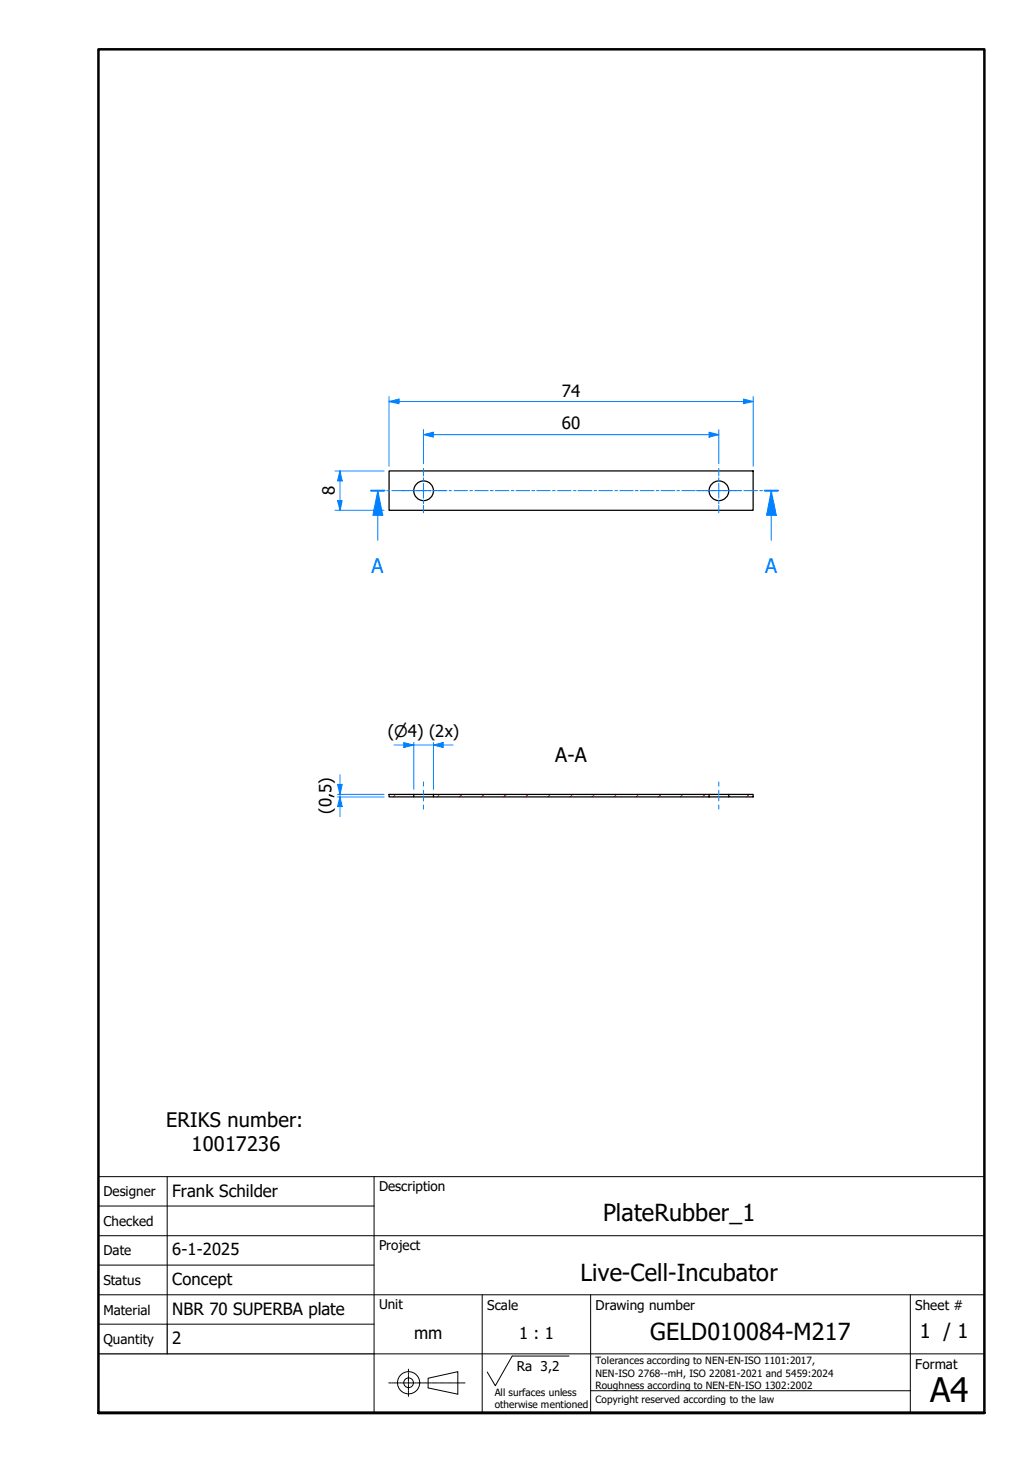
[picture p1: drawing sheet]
<svg xmlns="http://www.w3.org/2000/svg" width="210mm" height="297mm" viewBox="0 0 210 297" stroke-linecap="round" stroke-linejoin="round" font-family="sans-serif">
<!-- layer: Hatch -->
<g fill="none" stroke="#f00" stroke-width=".2">
<path d="M80.4 161.4l-.5 .5M89.3 161.4l-.4 .5M93.9 161.4l-.6 .5M98.4 161.4l-.5 .5M102.9 161.4l-.5 .5M107.3 161.4l-.5 .5M111.8 161.4l-.5 .5M116.3 161.4l-.5 .5M120.8 161.4l-.5 .5M125.3 161.4l-.5 .5M129.8 161.4l-.5 .5M134.3 161.4l-.5 .5"/>
<path d="M138.7 161.4l-.5 .5M143.3 161.4l-.6 .5M152.2 161.4l-.5 .5"/>
</g>
<!-- layer: Visible Edges(TU) -->
<g fill="none" stroke="#000" stroke-width=".25">
<path d="M79.1 95.7h73.9v8h-73.9zM79.1 161.4h5v.5h-5zM84.1 161.4h4M84.1 161.9h4M88.1 161.4h56v.5h-56zM144.1 161.4h4M144.1 161.9h4M148.1 161.4h4.9v.5h-4.9z"/>
<circle cx="86.1" cy="99.7" r="2"/>
<circle cx="146.1" cy="99.7" r="2"/>
</g>
<!-- layer: Section View Lines(TU) -->
<g fill="none" stroke="#0080ff" stroke-width=".2">
<path d="M75.4 99.7h2.8M76.8 99.7v5M78.6 99.7h.6M79.6 99.7h2.8M82.8 99.7h.6M83.8 99.7h2.8M87.1 99.7h.5M88 99.7h2.8M91.2 99.7h.6M92.3 99.7h2.7M95.4 99.7h.6M96.5 99.7h2.7"/>
<path d="M99.6 99.7h.6M100.6 99.7h2.8M103.9 99.7h.5M104.8 99.7h2.8M108.1 99.7h.5M109.1 99.7h2.7M112.3 99.7h.5M113.3 99.7h2.7M116.5 99.7h.5M117.5 99.7h2.8M120.7 99.7h.5M121.7 99.7h2.8"/>
<path d="M124.9 99.7h.6M125.9 99.7h2.8M129.1 99.7h.6M130.1 99.7h2.8M133.3 99.7h.6M134.3 99.7h2.8M137.5 99.7h.5M138.6 99.7h2.7M141.7 99.7h.6M142.7 99.7h2.8M146 99.7h.5M146.9 99.7h2.8"/>
<path d="M150.2 99.7h.5M151.1 99.7h2.8M154.4 99.7h.5M155.4 99.7h2.7"/>
</g>
<path d="M75.4 99.7h2.8M155.4 99.7h2.7" fill="none" stroke="#0080ff" stroke-width=".38"/>
<path d="M76.8 99.7l1 5h-2z" fill="#0080ff"/>
<path d="M76.8 99.7l1 5h-2zM156.7 99.7v5M76.8 104.7v5.1" fill="none" stroke="#0080ff" stroke-width=".2"/>
<path d="M156.7 99.7l1 5h-1.9z" fill="#0080ff"/>
<path d="M156.7 99.7l1 5h-1.9zM156.7 104.7v5.1" fill="none" stroke="#0080ff" stroke-width=".2"/>
<!-- layer: Visible (ISO) -->
<path d="M20 287.1v-277.1h180v277.1h-180h180" fill="none" stroke="#000" stroke-width=".51"/>
<!-- layer: Sketch Geometry(TU) -->
<g fill="none" stroke="#000" stroke-width=".2">
<path d="M20 239.1h180v48h-180zM34 239.1v29.9M76 239.1v48M20 245h56M20 251.1h180M20 257h56M20 269h56M20 263.1h180M76 275.1h124M98 263.1v24M104.1 275.5h11.5M120 263.1v24"/>
<path d="M185 263.1v24M120 282.6h65"/>
</g>
<path d="M20 275.1h56M34 269v6.1" fill="none" stroke="#000" stroke-width=".25"/>
<!-- layer: Leader Lines(TU) -->
<g fill="none" stroke="#000" stroke-width=".2">
<path d="M104.1 275.5l-3.5 6-1.6-2.7M87 280l6-1.3v4.6l-6-1.3z"/>
<circle cx="83" cy="280.9" r="2.25"/>
<circle cx="83" cy="280.9" r=".98"/>
</g>
<!-- layer: Centerline(TU) -->
<g fill="none" stroke="#000" stroke-width=".2">
<path d="M83 278.2v.6M83 279v.3M83 279.4v1.3M79 281h.5M79.6 281h.3M80 281h1.1M81.2 281h.3M81.6 281h1M82.7 281h.3M83 280.8v.3M83 281.3v1.2M83 282.6v.3"/>
<path d="M83 283.1v.6M83.1 281h1M84.3 281h.3M84.7 281h1M85.9 281h.2M86.2 281h1M87.4 281h.2M87.8 281h1M89 281h.2M89.3 281h1.1M90.5 281h.2M90.9 281h1"/>
<path d="M92.1 281h.2M92.5 281h1M93.6 281h.3M94 281h.5"/>
</g>
<!-- layer: Dimensions(TU) -->
<path d="M69.1 159.4v2" fill="none" stroke="#0080ff" stroke-width=".2"/>
<path d="M68.6 159.4h.9l-.4 2z" fill="#0080ff"/>
<path d="M68.6 159.4h.9l-.4 2zM69.1 161.9v2" fill="none" stroke="#0080ff" stroke-width=".2"/>
<path d="M69.1 161.9l.4 2h-.9z" fill="#0080ff"/>
<path d="M69.1 157.4v2M88.1 151.4h1.9M68.6 161.4h9.4M68.6 161.9h9.4M69.1 161.9l.4 2h-.9zM69.1 161.4v.5M69.1 163.9v2" fill="none" stroke="#0080ff" stroke-width=".2"/>
<path d="M88.1 151.4l1.9-.5v1z" fill="#0080ff"/>
<path d="M82 151.4h2.1M88.1 151.4l1.9-.5v1z" fill="none" stroke="#0080ff" stroke-width=".2"/>
<path d="M82 150.9l2.1 .5-2.1 .5z" fill="#0080ff"/>
<path d="M69.1 95.7v2M80.1 151.4h1.9M82 150.9l2.1 .5-2.1 .5zM84.1 151.4h4M84.1 150.9v9.5M88.1 150.9v9.5M90 151.4h2.1" fill="none" stroke="#0080ff" stroke-width=".2"/>
<path d="M69.1 95.7l.4 2h-.9z" fill="#0080ff"/>
<path d="M69.1 95.7l.4 2h-.9zM69.1 101.7v2" fill="none" stroke="#0080ff" stroke-width=".2"/>
<path d="M68.6 101.7h.9l-.4 2z" fill="#0080ff"/>
<path d="M68.1 95.7h9.9M69.1 97.7v4M86 88.3h2.1M68.1 103.7h9.9M68.6 101.7h.9l-.4 2z" fill="none" stroke="#0080ff" stroke-width=".2"/>
<!-- layer: Centerline(TU) -->
<path d="M86 158.9v.9M146 158.9v.9M86 160.6v.9M86 161.7v1M86 163.6v.8M146 160.6v.9M146 161.7v1M146 163.6v.8" fill="none" stroke="#0080ff" stroke-width=".2"/>
<!-- layer: Center Mark(TU) -->
<g fill="none" stroke="#0080ff" stroke-width=".2">
<path d="M81.5 99.7h1.6M83.4 99.7h.8M84.6 99.7h3M86 95.2v1.5M86 97.1v.7M86 98.2v3M87.9 99.7h.8M89.1 99.7h1.5M141.5 99.7h1.6M143.4 99.7h.8M144.6 99.7h3M146 95.2v1.5"/>
<path d="M146 97.1v.7M146 98.2v3M148 99.7h.7M149 99.7h1.6M86 101.6v.7M86 102.7v1.5M146 101.6v.7M146 102.7v1.5"/>
</g>
<!-- layer: Dimensions(TU) -->
<path d="M86 88.3l2.1-.5v1z" fill="#0080ff"/>
<path d="M86 88.3l2.1-.5v1zM144.1 88.3h1.9" fill="none" stroke="#0080ff" stroke-width=".2"/>
<path d="M144.1 87.8l1.9 .5-1.9 .5z" fill="#0080ff"/>
<path d="M86 87.3v6.9M88.1 88.3h56M144.1 87.8l1.9 .5-1.9 .5zM146 87.3v6.9M151.1 81.6h1.9" fill="none" stroke="#0080ff" stroke-width=".2"/>
<path d="M151.1 81.1l1.9 .5-1.9 .4z" fill="#0080ff"/>
<path d="M79.1 81.6h2M151.1 81.1l1.9 .5-1.9 .4z" fill="none" stroke="#0080ff" stroke-width=".2"/>
<path d="M79.1 81.6l2-.5v.9z" fill="#0080ff"/>
<path d="M79.1 81.6l2-.5v.9zM79.1 80.6v14.1M81.1 81.6h70M153 80.6v14.1" fill="none" stroke="#0080ff" stroke-width=".2"/>
<text font-size="6.9" x="189" y="284.8">A4</text>
<g font-size="4.8">
<text x="122.6" y="248">PlateRubber_1</text>
<text x="118" y="260.3">Live-Cell-Incubator</text>
<text x="132.1" y="272.3">GELD010084-M217</text>
</g>
<g font-size="4.1" fill="#0080ff">
<text x="75.5" y="116.3">A</text>
<text x="155.5" y="116.3">A</text>
</g>
<g font-size="4.1">
<text x="112.8" y="154.9">A-A</text>
<text x="33.8" y="228.9">ERIKS number:</text>
<text x="38.9" y="233.9">10017236</text>
<text x="186.9" y="271.8">1 / 1</text>
</g>
<g font-size="3.4">
<text x="114.2" y="80.6">74</text>
<text x="114.2" y="87.2">60</text>
<text x="68" y="100.6" transform="rotate(-90 68 100.6)">8</text>
<text x="78.8" y="149.7">(⌀4) (2x)</text>
<text x="67.4" y="165.3" transform="rotate(-90 67.4 165.3)">(0,5)</text>
<text x="35" y="243.1">Frank Schilder</text>
<text x="35" y="255.1">6-1-2025</text>
<text x="35" y="261.1">Concept</text>
<text x="35" y="267.1">NBR 70 SUPERBA plate</text>
<text x="35" y="273.1">2</text>
<text x="84.1" y="272">mm</text>
<text x="105.5" y="272">1 : 1</text>
</g>
<g font-size="2.7">
<text x="21" y="243.1">Designer</text>
<text x="77" y="242">Description</text>
<text x="21" y="249.1">Checked</text>
<text x="21" y="255.1">Date</text>
<text x="77" y="254">Project</text>
<text x="21" y="261.1">Status</text>
<text x="21" y="267.1">Material</text>
<text x="77" y="266.1">Unit</text>
<text x="99" y="266.1">Scale</text>
<text x="121" y="266.1">Drawing number</text>
<text x="186" y="266.1">Sheet #</text>
<text x="21" y="273.1">Quantity</text>
<text x="105" y="278.6">Ra 3,2</text>
<text x="186" y="278.1">Format</text>
</g>
<g font-size="2">
<text x="121" y="277.2">Tolerances according to NEN-EN-ISO 1101:2017,</text>
<text x="121" y="279.7">NEN-ISO 2768--mH, ISO 22081-2021 and 5459:2024</text>
<text x="100.5" y="283.6">All surfaces unless</text>
<text x="100.5" y="286.1">otherwise mentioned</text>
<text x="121" y="285.1">Copyright reserved according to the law</text>
<text x="121" y="282.1">Roughness according to NEN-EN-ISO 1302:2002</text>
</g>
</svg>
